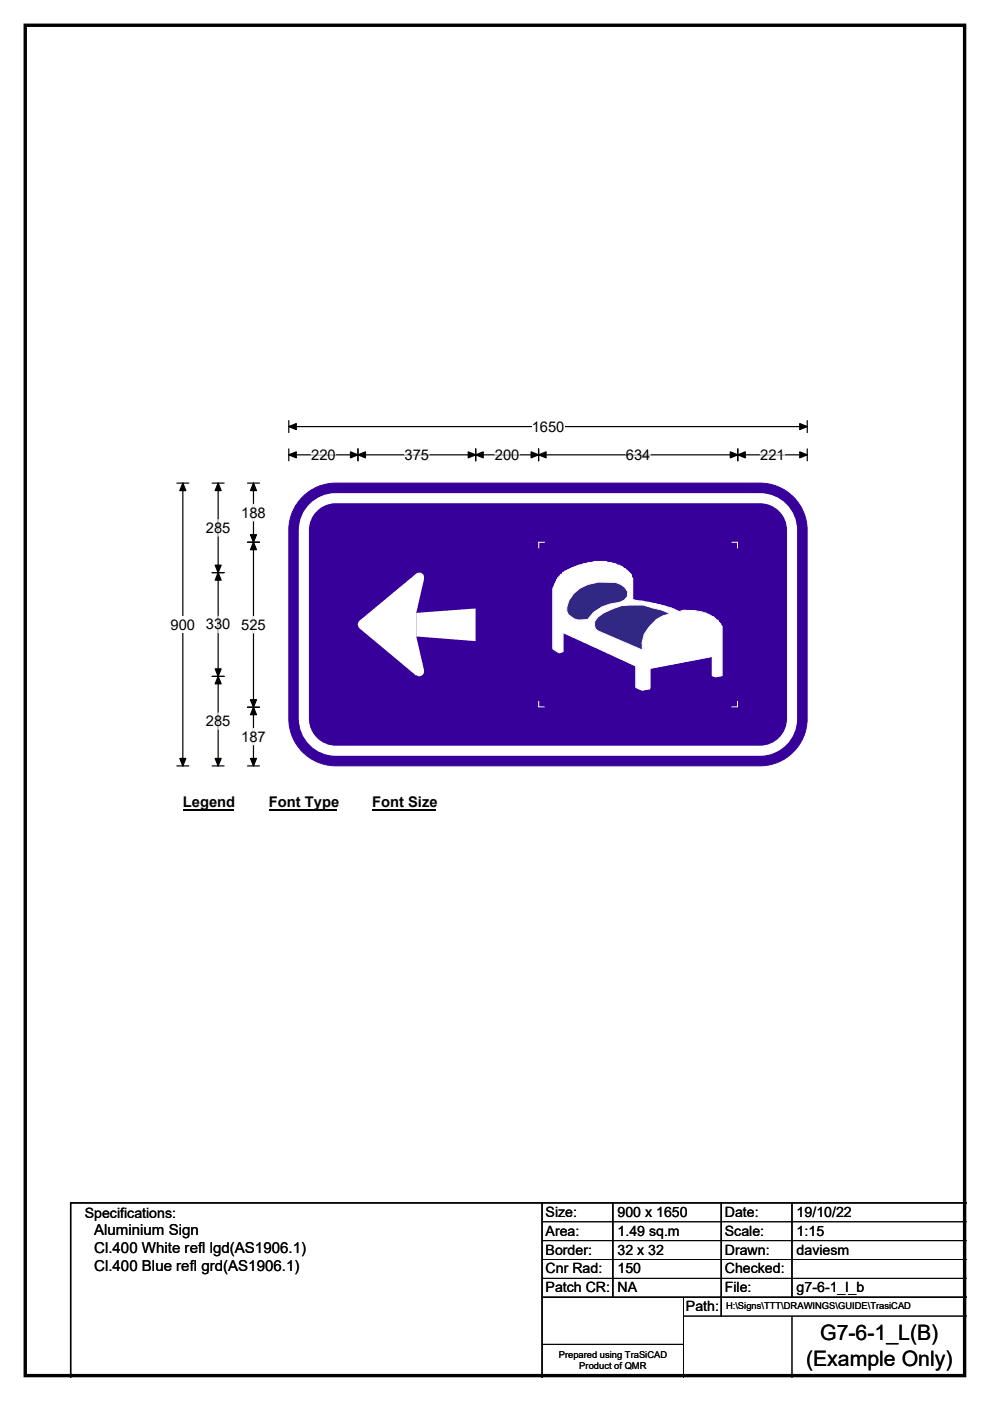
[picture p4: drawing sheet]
<svg xmlns="http://www.w3.org/2000/svg" width="210mm" height="297mm" viewBox="0 0 210 297" stroke-linecap="round" stroke-linejoin="round" font-family="sans-serif">
<path d="M5.4 5.4h199.2v286.3h-199.2z" fill="none" stroke="#000" stroke-width=".72"/>
<path d="M61.3 90.4h109.9M61.3 89.2v2.5M171.2 89.2v2.5" fill="none" stroke="#000" stroke-width=".25"/>
<path d="M61.3 90.4l1.5-.6v1.3zM169.6 89.8l1.6 .6-1.6 .7z" fill="#000" stroke="#000" stroke-width=".25"/>
<path d="M112.8 88.7h6.9v3.5h-6.9z" fill="#fff"/>
<path d="M61.3 96.4h109.9M61.3 95.2v2.5M75.9 95.2v2.5M100.9 95.2v2.5M114.2 95.2v2.5M156.5 95.2v2.5M171.2 95.2v2.5M37.5 102.4h2.5M38.8 102.4v60M37.5 162.4h2.5" fill="none" stroke="#000" stroke-width=".25"/>
<path d="M61.3 96.4l1.5-.6v1.3zM75.9 96.4l1.6-.6v1.3zM74.3 95.8l1.6 .6-1.6 .7zM99.3 95.8l1.6 .6-1.6 .7zM100.9 96.4l1.6-.6v1.3zM112.6 95.8l1.6 .6-1.6 .7zM114.2 96.4l1.6-.6v1.3zM154.9 95.8l1.6 .6-1.6 .7zM156.5 96.4l1.6-.6v1.3zM169.6 95.8l1.6 .6-1.6 .7zM38.8 102.4l.6 1.6h-1.3zM38.1 160.8h1.3l-.6 1.6z" fill="#000" stroke="#000" stroke-width=".25"/>
<path d="M66 96.4h5.2M85.8 96.4h5.2M105 96.4h5.2M132.8 96.4h5.2M161.2 96.4h5.3" fill="none" stroke="#fff" stroke-width=".25"/>
<path d="M36.2 130.7h5.2v3.5h-5.2z" fill="#fff"/>
<path d="M45 102.4h2.5M46.3 102.4v60M52.5 102.4h2.5M52.5 115h2.5M53.8 102.4v60M45 121.4h2.5M45 143.4h2.5M52.5 149.9h2.5M45 162.4h2.5M52.5 162.4h2.5" fill="none" stroke="#000" stroke-width=".25"/>
<path d="M46.3 102.4l.6 1.6h-1.3zM53.8 115l.6 1.5h-1.3zM53.8 102.4l.6 1.6h-1.3zM53.1 113.4h1.3l-.6 1.6zM46.3 121.4l.6 1.6h-1.3zM45.6 119.8h1.3l-.6 1.6zM45.6 141.8h1.3l-.6 1.6zM46.3 143.4l.6 1.6h-1.3zM53.1 148.4h1.3l-.6 1.5zM53.8 149.9l.6 1.6h-1.3zM45.6 160.8h1.3l-.6 1.6zM53.1 160.8h1.3l-.6 1.6z" fill="#000" stroke="#000" stroke-width=".25"/>
<path d="M46.3 110.2v3.5M53.8 106.9v3.5M46.3 130.7v3.5M53.8 130.7v3.5M46.3 151.2v3.4M53.8 154.4v3.5" fill="none" stroke="#fff" stroke-width=".25"/>
<path d="M38.8 168.4h10.7v3.5h-10.7z" fill="#fff"/>
<path d="M38.8 171.7h10.7" fill="none" stroke="#000" stroke-width=".32"/>
<path d="M57 168.4h14.4v3.5h-14.4z" fill="#fff"/>
<path d="M57 171.7h14.4" fill="none" stroke="#000" stroke-width=".32"/>
<path d="M78.9 168.4h13.5v3.5h-13.5z" fill="#fff"/>
<path d="M78.9 171.7h13.5" fill="none" stroke="#000" stroke-width=".32"/>
<path d="M63.8 105.8a10 10 0 0 1 7.4-3.4h90a10 10 0 0 1 10 10v40a10 10 0 0 1-10 10h-90a10 10 0 0 1-9.9-10v-40a9.9 9.9 0 0 1 2.5-6.6z" fill-rule="evenodd" fill="#37009b" stroke="#37009b" stroke-width=".21"/>
<path d="M66.8 107.3a6.7 6.7 0 0 1 4.4-1.7h90a6.8 6.8 0 0 1 6.8 6.8v40a6.8 6.8 0 0 1-6.8 6.8h-90a6.8 6.8 0 0 1-6.7-6.8v-40a6.8 6.8 0 0 1 2.3-5.1z" fill="none" stroke="#fff" stroke-width="2.1"/>
<g fill="#fff">
<path d="M88.3 129.9l12.6-.9v6.9l-12.6-1z"/>
<path d="M76.2 131.6l12.1-10 1.7 1.1-1.7 7.2v5l1.7 7.3-1.8 1-12-10z" fill-rule="evenodd"/>
<circle cx="88.9" cy="122.4" r="1"/>
<circle cx="76.9" cy="132.4" r="1"/>
<circle cx="88.9" cy="142.4" r="1"/>
</g>
<path d="M119.4 121.3v.3l-.3 .3h-.2l-.3 .7h-.3v.3h-.2v.5h-.3v.2l-.2 .3v.5l-.3 .3v12.9l1.3 .8 .8-.2v-4.1l15.6 7.1v4.6l1.2 .5 1.6-.2v-4.4l13.3-2.5v4.1l.7 .2 1.3-.2v-10.5l-.3-.2v-.3l-.5-.5v-.3h-.2l-.8-.7-1.3-.5-.2-.3-2.1-.2-.2-.3h-2.8l-.3 .3h-.5l-.8-.6-1.2-.2-.8-.5h-.8l-.2-.3h-.8l-.3-.2h-1l-.2-.3h-1.1l-.2-.2h-1.5l-.8-.3v-4.6l-.3-.2v-.5h-.2v-.3l-.8-.8h-.2v-.2h-.3l-1-.8h-.5l-.3-.3h-.5l-.5-.2h-.8l-.2-.3h-2.6l-.2 .3h-1.1l-.2 .2h-.8l-.3 .3h-.7l-.8 .5h-.5l-.8 .5-.7 .3v.2zM121.7 125.7v.2l-.5 .5v.3l-.6 .5v.5h-.2v1h-.3v.8l.3 .3 .2 .7h.3v.3h.3l.2 .2h.5v.3h.8l.2 .2h1.8l.5-1.2h.3l.3-.3v-.2l.7-.3v-.3l.8-.2 .8-.5h.5l.2-.3h.8v-.2h1l.5-.3h.5l.3-.2 .8-.3v-.2h.2v-.3l.3-.3v-1.2h-.3v-.3l-.5-.5h-.3v-.3l-.2-.2h-.3l-.2-.3h-.5l-.3-.2h-4.1l-.2 .2h-.8l-.3 .3h-.5l-1.8 .8-1 1zM126.5 131l-.2 .8h-.3v1h.3v.5h.2v.3h.3v.2l9.4 4.1v-2l.3-.3v-.5l.2-.2v-.3a8.1 8.1 0 0 1 4.7-4.3l.2-.3h.8l-1.8-.5-.3-.3h-.5l-.5-.2h-.8l-.2-.3h-.5l-.5-.2h-1.1v-.3h-3l-.3 .3h-1l-.3 .2h-1l-.2 .3-1.3 .2v.3h-.3l-.2 .3h-.5v.2h-.3v.3h-.2l-.6 .5h-.2v.2z" fill-rule="evenodd" fill="#fff" stroke="#fefefe" stroke-width=".21"/>
<path d="M115.5 115h-1.2v1.2M155.2 115h1.2v1.2M118.4 122.4l1.4-1.3a16.5 16.5 0 0 1 8.2-2l2.3 .4 1.7 .8 1.6 1.2 .5 1.2v4.5l6 1.1 2.4 .6 1.5 .8 .9-.3a9.3 9.3 0 0 1 7.2 2.1l1 1.3v10.4l-1.4 .1-.6-.1v-4.1l-13.2 2.6v4.2l-1.7 .4-1.3-.6v-4.5l-15.5-7.3v4.2l-.7 .2-1.4-.9v-12.6zM114.3 148.6v1.3h1.2M156.4 148.6v1.3h-1.2" fill="none" stroke="#fefefe" stroke-width=".21"/>
<g fill="#302882" stroke="#fefefe" stroke-width=".21">
<path d="M126.8 130.8a18.6 18.6 0 0 1 5-2.4l4.6-.1 4 1 1.8 .8-1.6 .5-1.4 .7-1.6 1.7-1 1.5-.4 1.8v1.5l-9.4-4-.5-.5-.2-.8 .1-.8z" fill-rule="evenodd"/>
<path d="M121.7 125.8l1.3-1a10.6 10.6 0 0 1 8.6-.9l.9 .6 .7 1-.1 1-.7 .7-1 .5a8.4 8.4 0 0 0-6.7 3.6 3.5 3.5 0 0 1-4.5-1.7v-.9l.4-1.4z" fill-rule="evenodd"/>
</g>
<path d="M115 255v37M130 255v20M153 255v24M168 255v20M205 255h-190v37M115 275h90" fill="none" stroke="#000" stroke-width=".3"/>
<path d="M115 259h90M115 263h90M115 267h90M115 271h90M145 279h60M145 275v17M168 279v13M115 285h30" fill="none" stroke="#000" stroke-width=".21"/>
<g font-size="4.5">
<text x="174" y="284.2">G7-6-1_L(B)</text>
<text x="171" y="289.6">(Example Only)</text>
</g>
<g font-size="3.2">
<text x="20" y="261.9">Aluminium Sign</text>
<text x="20" y="265.7">Cl.400 White refl lgd(AS1906.1)</text>
<text x="20" y="269.6">Cl.400 Blue refl grd(AS1906.1)</text>
</g>
<g font-size="3.1">
<text x="112.8" y="91.5">1650</text>
<text x="66" y="97.5">220</text>
<text x="85.8" y="97.5">375</text>
<text x="105" y="97.5">200</text>
<text x="132.8" y="97.5">634</text>
<text x="161.2" y="97.5">221</text>
<text x="43.7" y="113">285</text>
<text x="51.2" y="109.7">188</text>
<text x="36.2" y="133.5">900</text>
<text x="43.7" y="133.5">330</text>
<text x="51.2" y="133.5">525</text>
<text x="43.7" y="153.9">285</text>
<text x="51.2" y="157.2">187</text>
<text x="38.8" y="171.2">Legend</text>
<text x="57" y="171.2">Font Type</text>
<text x="78.9" y="171.2">Font Size</text>
</g>
<g font-size="3">
<text x="115.7" y="258">Size:</text>
<text x="131" y="258">900 x 1650</text>
<text x="153.7" y="258">Date:</text>
<text x="169" y="258">19/10/22</text>
<text x="18" y="258.2">Specifications:</text>
<text x="115.7" y="262">Area:</text>
<text x="131" y="262">1.49 sq.m</text>
<text x="153.7" y="262">Scale:</text>
<text x="169" y="262">1:15</text>
<text x="115.7" y="266">Border:</text>
<text x="115.7" y="270">Cnr Rad:</text>
<text x="131" y="266">32 x 32</text>
<text x="131" y="270">150</text>
<text x="153.7" y="266">Drawn:</text>
<text x="153.7" y="270">Checked:</text>
<text x="169" y="266">daviesm</text>
<text x="115.7" y="274">Patch CR:</text>
<text x="131" y="274">NA</text>
<text x="153.7" y="274">File:</text>
<text x="169" y="274">g7-6-1_l_b</text>
<text x="145.5" y="278">Path:</text>
</g>
<g font-size="2">
<text x="154" y="277.6">H:\Signs\TTT\DRAWINGS\GUIDE\TrasiCAD</text>
<text x="118.5" y="287.8">Prepared using TraSiCAD</text>
<text x="122.9" y="290.2">Product of QMR</text>
</g>
</svg>
